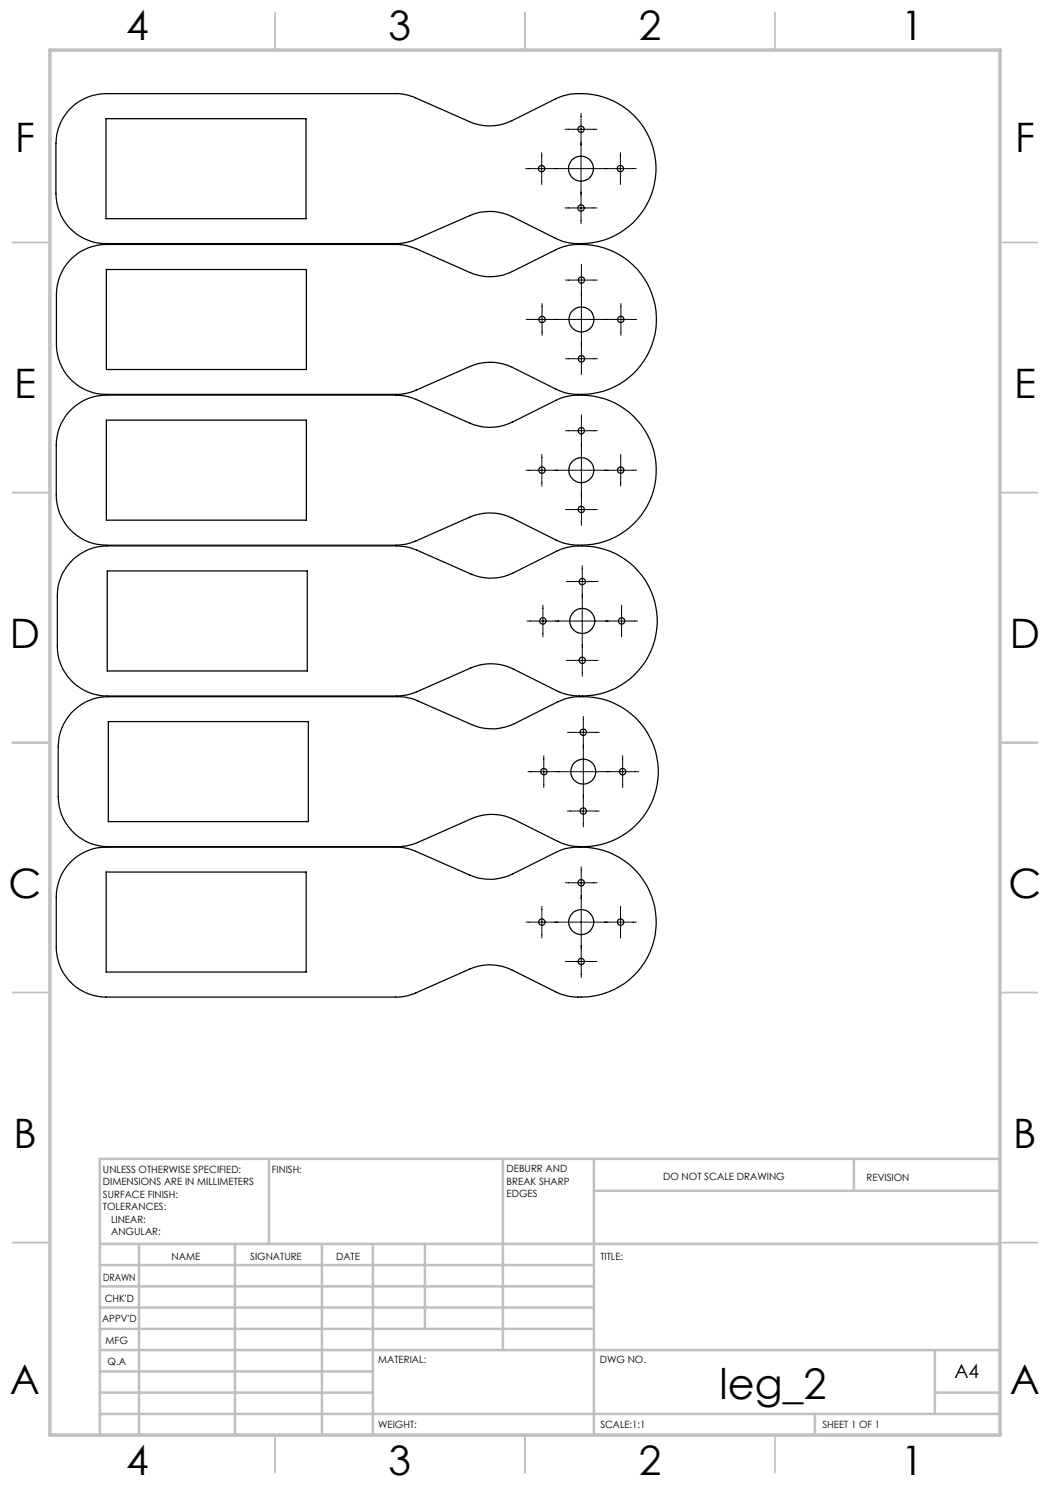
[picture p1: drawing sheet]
<svg xmlns="http://www.w3.org/2000/svg" width="210mm" height="297mm" viewBox="0 0 210 297" stroke-linecap="round" stroke-linejoin="round" font-family="sans-serif">
<g fill="none" stroke="#000" stroke-width=".2">
<path d="M105.2 33.7h22M108.3 30.5v6.4M113 25.9h6.4M116.2 22.7v22.1M124.1 30.5v6.4M113 41.6h6.4M113.1 56h6.4M116.3 52.8v22.1M105.2 63.9h22.2M108.4 60.7v6.4M113.1 71.8h6.4M124.2 60.7v6.4"/>
<path d="M105.2 94h22.1M108.4 90.9v6.3M113.1 86.1h6.4M116.3 83v22.1M124.1 90.9v6.3M113.1 101.9h6.4M113.3 116.3h6.3M116.5 113.1v22.2M105.4 124.2h22.1M108.6 121v6.4M113.3 132.1h6.3M124.3 121v6.4"/>
<path d="M105.6 154.3h22.1M108.8 151.2v6.3M113.5 146.5h6.3M116.7 143.3v22.1M124.5 151.2v6.3M113.1 176.6h6.3M113.5 162.2h6.3M116.2 173.4v22.1M105.2 184.4h22.1M108.4 181.3v6.3M113.1 192.3h6.3M124.1 181.3v6.3"/>
</g>
<g fill="none" stroke="#c0c0c0" stroke-width=".35">
<path d="M55 2.5v7.5M105 2.5v7.5M155 2.5v7.5M2.5 48.5h7.5M200 48.5h7.5M2.5 98.5h7.5M200 98.5h7.5M2.5 148.5h7.5M200 148.5h7.5M2.5 198.5h7.5M200 198.5h7.5M2.5 248.5h7.5"/>
<path d="M200 248.5h7.5M55 287v7.5M105 287v7.5M155 287v7.5"/>
</g>
<g fill="none" stroke="#c0c0c0" stroke-width=".5">
<path d="M53.8 231.8v17M100.6 231.8v38.2M118.8 231.8v55.2M118.8 238.2h81.2M170.8 231.8v6.4M200 231.8h-180v55.2M20 248.8h180M20 257.3h98.8M20 253h98.8M27.8 248.8v38.2M47 248.8v38.2M64.4 248.8v38.2"/>
<path d="M74.6 248.8v38.2M85 248.8v17M20 265.8h98.8M20 261.5h98.8M20 278.5h54.6M20 274.3h54.6M20 270h180M187 278.5h13M187 270v12.8M20 282.8h180M163 282.8v4.2"/>
</g>
<path d="M10 10h190v277h-190z" fill="none" stroke="#c0c0c0" stroke-width=".7"/>
<g fill="none" stroke="#000" stroke-width=".25">
<path d="M13.8 22a10.3 10.3 0 0 1 7.4-3.3h57.9a10 10 0 0 1 4 .9l10.8 4.7a10 10 0 0 0 8.5-.2l8.7-4.3a13 13 0 0 1 10.7 0 15 15 0 0 1 8.6 18.8 15 15 0 0 1-18.3 9.5l-9.7-4.8a9.9 9.9 0 0 0-8.5-.2l-10.8 4.8a10 10 0 0 1-4 .8h-57.9a10 10 0 0 1-10-10v-10a10.5 10.5 0 0 1 2.6-6.7zM21.2 23.7h40v20h-40zM14.5 51.5a10 10 0 0 1 6.8-2.6h57.9a10 10 0 0 1 4 .8l10.8 4.8a10 10 0 0 0 8.5-.2l8.7-4.4a13.1 13.1 0 0 1 10.7 .1 15 15 0 0 1 8.6 18.7 15 15 0 0 1-18.2 9.6l-9.8-4.8a9.9 9.9 0 0 0-8.5-.2l-10.8 4.7a10 10 0 0 1-4 .9h-57.9a10 10 0 0 1-10-10v-10a10 10 0 0 1 3.2-7.4zM21.3 53.9h40v20h-40zM14.5 81.6a9.8 9.8 0 0 1 6.8-2.6h57.9a10 10 0 0 1 4 .9l10.7 4.7a10 10 0 0 0 8.6-.2l8.7-4.3a14.2 14.2 0 0 1 15.4 3.1 15 15 0 0 1 2.7 18.3 15 15 0 0 1-17.1 6.9l-9.7-4.8a10.2 10.2 0 0 0-8.6-.2l-10.7 4.8a10 10 0 0 1-4 .8h-57.9a10 10 0 0 1-10-10v-10a9.9 9.9 0 0 1 3.2-7.4zM21.3 84h40v20h-40zM14.7 111.8a10 10 0 0 1 6.7-2.6h57.9a9.6 9.6 0 0 1 4.1 .8l10.8 4.8a10 10 0 0 0 8.5-.2l8.6-4.4a14.3 14.3 0 0 1 15.6 3.2 15 15 0 0 1 2.6 18.2 15 15 0 0 1-17.1 7l-9.7-4.8a10.1 10.1 0 0 0-8.5-.2l-10.8 4.8a9.6 9.6 0 0 1-4.1 .8h-57.9a10 10 0 0 1-9.9-10v-10a10 10 0 0 1 3.2-7.4zM21.4 114.2h40.1v20h-40.1zM14.3 142.6a9.8 9.8 0 0 1 7.4-3.3h57.9a10 10 0 0 1 4 .9l10.7 4.7a10.2 10.2 0 0 0 8.6-.2l8.6-4.3a14.2 14.2 0 0 1 13.8 1.7 15 15 0 0 1 4.9 18.7 15 15 0 0 1-17.6 7.9l-9.7-4.8a10.1 10.1 0 0 0-8.6-.2l-10.7 4.8a10 10 0 0 1-4 .8h-57.9a10 10 0 0 1-10.1-10v-10a10 10 0 0 1 2.7-6.7zM21.7 144.3h40v20h-40zM14.5 172a10 10 0 0 1 6.7-2.6h57.9a10 10 0 0 1 4.1 .9l10.7 4.7a10.1 10.1 0 0 0 8.5-.2l8.7-4.3a13.2 13.2 0 0 1 10.7 0 15 15 0 0 1 8.7 18.7 15 15 0 0 1-18.3 9.6l-9.8-4.8a10.1 10.1 0 0 0-8.5-.2l-10.7 4.8a10 10 0 0 1-4.1 .8h-57.9a10 10 0 0 1-9.9-10v-10a10 10 0 0 1 3.2-7.4zM21.2 174.4h40v20h-40z"/>
<circle cx="108.3" cy="33.7" r=".64"/>
<circle cx="116.2" cy="33.7" r="2.51"/>
<circle cx="116.2" cy="25.9" r=".63"/>
<circle cx="124.1" cy="33.7" r=".64"/>
<circle cx="116.2" cy="41.6" r=".64"/>
<circle cx="116.3" cy="56" r=".63"/>
<circle cx="108.4" cy="63.9" r=".64"/>
<circle cx="116.3" cy="71.8" r=".64"/>
<circle cx="116.3" cy="63.9" r="2.49"/>
<circle cx="124.2" cy="63.9" r=".64"/>
<circle cx="108.4" cy="94" r=".64"/>
<circle cx="116.3" cy="94" r="2.49"/>
<circle cx="116.3" cy="86.2" r=".64"/>
<circle cx="124.1" cy="94" r=".64"/>
<circle cx="116.3" cy="101.9" r=".64"/>
<circle cx="116.4" cy="116.3" r=".64"/>
<circle cx="108.6" cy="124.2" r=".64"/>
<circle cx="116.4" cy="132.1" r=".64"/>
<circle cx="116.5" cy="124.2" r="2.51"/>
<circle cx="124.3" cy="124.2" r=".64"/>
<circle cx="108.8" cy="154.3" r=".63"/>
<circle cx="116.7" cy="146.5" r=".64"/>
<circle cx="116.7" cy="154.3" r="2.51"/>
<circle cx="124.5" cy="154.3" r=".64"/>
<circle cx="116.2" cy="176.5" r=".64"/>
<circle cx="116.7" cy="162.2" r=".63"/>
<circle cx="108.4" cy="184.4" r=".63"/>
<circle cx="116.2" cy="184.4" r="2.5"/>
<circle cx="116.2" cy="192.3" r=".63"/>
<circle cx="124.1" cy="184.4" r=".63"/>
</g>
<text font-size="8.5" x="143.9" y="279.7">leg_2</text>
<g font-size="8.1">
<text x="25.2" y="8">4</text>
<text x="77.7" y="8">3</text>
<text x="127.7" y="8">2</text>
<text x="180.2" y="8">1</text>
<text x="3" y="30.4">F</text>
<text x="203" y="30.4">F</text>
<text x="2.8" y="79.6">E</text>
<text x="202.8" y="79.6">E</text>
<text x="2" y="129.6">D</text>
<text x="202" y="129.6">D</text>
<text x="1.7" y="179.6">C</text>
<text x="201.7" y="179.6">C</text>
<text x="2.7" y="229.6">B</text>
<text x="202.7" y="229.6">B</text>
<text x="2" y="278.9">A</text>
<text x="202" y="278.9">A</text>
<text x="25.2" y="295">4</text>
<text x="77.7" y="295">3</text>
<text x="127.7" y="295">2</text>
<text x="180.2" y="295">1</text>
</g>
<text font-size="3.9" x="190.9" y="275.5">A4</text>
<g font-size="2">
<text x="20.6" y="234.6">UNLESS OTHERWISE SPECIFIED:</text>
<text x="20.6" y="237.1">DIMENSIONS ARE IN MILLIMETERS</text>
<text x="20.6" y="239.6">SURFACE FINISH:</text>
<text x="54.4" y="234.6">FINISH:</text>
<text x="101.3" y="234.5">DEBURR AND</text>
<text x="101.3" y="237">BREAK SHARP</text>
<text x="101.3" y="239.5">EDGES</text>
<text x="132.6" y="236">DO NOT SCALE DRAWING</text>
<text x="173.3" y="236.2">REVISION</text>
<text x="20.6" y="242.1">TOLERANCES:</text>
<text x="22.2" y="244.6">LINEAR:</text>
<text x="22.2" y="247.1">ANGULAR:</text>
<text x="34.3" y="252">NAME</text>
<text x="50" y="251.9">SIGNATURE</text>
<text x="67.2" y="251.9">DATE</text>
<text x="120.1" y="251.9">TITLE:</text>
<text x="20.6" y="256.1">DRAWN</text>
<text x="20.9" y="260.3">CHK'D</text>
<text x="20.4" y="264.4">APPV'D</text>
<text x="21.1" y="268.8">MFG</text>
<text x="21.5" y="273">Q.A</text>
<text x="75.6" y="272.5">MATERIAL:</text>
<text x="120" y="272.5">DWG NO.</text>
<text x="75.6" y="285.5">WEIGHT:</text>
<text x="120.1" y="285.6">SCALE:1:1</text>
<text x="164.5" y="285.6">SHEET 1 OF 1</text>
</g>
</svg>
